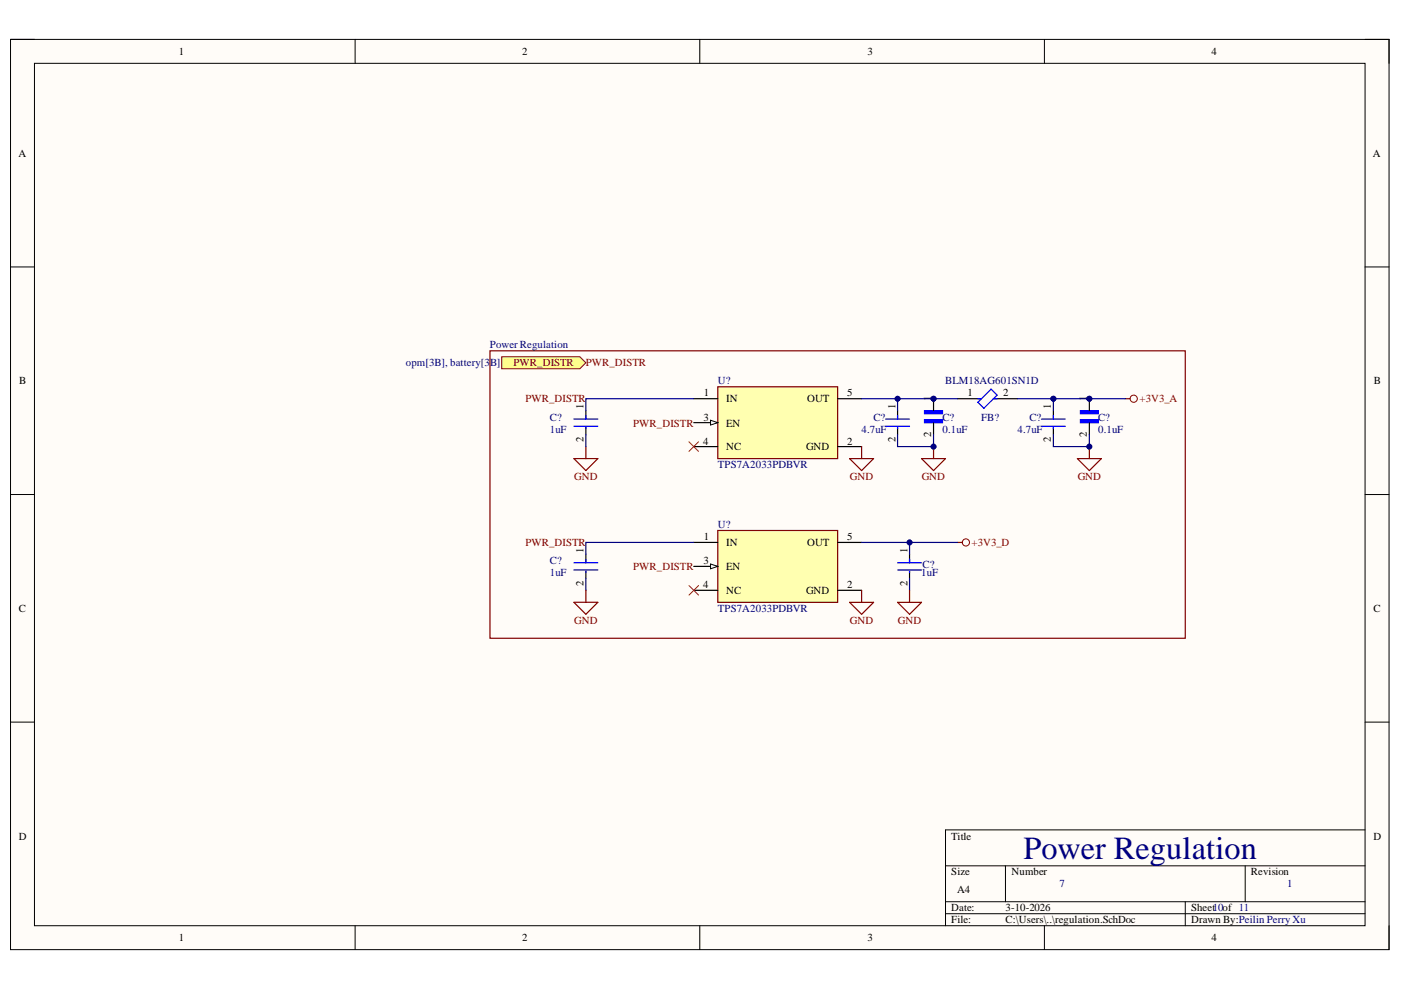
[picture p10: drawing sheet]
<svg xmlns="http://www.w3.org/2000/svg" width="297mm" height="210mm" viewBox="0 0 297 210" stroke-linecap="round" stroke-linejoin="round" font-family="sans-serif">
<path d="M2.2 8.4h292.3v192.9h-292.3z" fill-rule="evenodd" fill="#fffcf8"/>
<path d="M2.2 8.4h292.3v192.9h-292.3z" fill="none" stroke="#000" stroke-width=".21"/>
<path d="M7.3 13.4h282.1v182.9h-282.1z" fill-rule="evenodd" fill="#fffcf8"/>
<g fill="none" stroke="#000" stroke-width=".21">
<path d="M2.2 8.3h5.1M7.3 13.4h282.1v182.9h-282.1zM75.3 8.3v5.1M148.4 8.3v5.1M221.4 8.4v5M289.4 8.4h5.1v5M2.2 56.6h5.1M289.4 56.6h5.1M2.2 104.9h5.1M289.4 104.9h5.1M2.2 153.1h5.1M289.4 153.1h5.1"/>
<path d="M289.4 176h-88.9v20.3M75.3 196.3v5M148.4 196.3v5M200.5 183.6h88.9M200.5 191.2h88.9M200.5 193.7h88.9M213.2 183.6v7.6M221.4 196.3v5M251.3 191.2v5.1M264 183.6v7.6M294.5 196.3v5"/>
</g>
<path d="M152.2 82h25.4v15.2h-25.4z" fill-rule="evenodd" fill="#ffffb0"/>
<path d="M152.2 82h25.4v15.2h-25.4z" fill="none" stroke="#800000" stroke-width=".25"/>
<path d="M147.1 89.6h5.1" fill="none" stroke="#000" stroke-width=".25"/>
<path d="M150.6 89.1l1.6 .5-1.6 .5z" fill="#f8fcff"/>
<path d="M150.6 89.1l1.6 .5-1.6 .5z" fill="none" stroke="#000" stroke-width=".21"/>
<path d="M147.1 84.5h5.1M147.1 94.7h5.1M177.6 84.5h5.1M177.6 94.7h5.1" fill="none" stroke="#000" stroke-width=".25"/>
<path d="M152.2 112.5h25.4v15.2h-25.4z" fill-rule="evenodd" fill="#ffffb0"/>
<path d="M152.2 112.5h25.4v15.2h-25.4z" fill="none" stroke="#800000" stroke-width=".25"/>
<path d="M147.1 120.1h5.1" fill="none" stroke="#000" stroke-width=".25"/>
<path d="M150.6 119.6l1.6 .5-1.6 .5z" fill="#f8fcff"/>
<path d="M150.6 119.6l1.6 .5-1.6 .5z" fill="none" stroke="#000" stroke-width=".21"/>
<path d="M124.2 87.1v1.7M124.2 90.6v1.5M190.3 87.1v1.7M190.3 90.6v1.6M124.2 117.5v1.8M147.1 115h5.1M177.6 115h5.1M192.8 117.5v1.8M124.2 121.1v1.5M147.1 125.2h5.1M177.6 125.2h5.1M192.8 121.1v1.5" fill="none" stroke="#000" stroke-width=".25"/>
<path d="M146.1 93.7l2 2M148.1 93.7l-2 2M146.1 124.1l2 2.1M148.1 124.1l-2 2.1" fill="none" stroke="#f00" stroke-width=".21"/>
<g fill="none" stroke="#800000" stroke-width=".21">
<circle cx="240.4" cy="84.5" r=".76"/>
<circle cx="204.8" cy="115" r=".76"/>
</g>
<path d="M103.9 74.4h147.4v60.9h-147.4zM121.7 97.2h5.1l-2.6 2.6zM124.2 94.7v2.5M238.6 84.5h1M203 115h1" fill="none" stroke="#800000" stroke-width=".25"/>
<g fill="none" stroke="#00f" stroke-width=".25">
<path d="M121.7 88.8h5.1M121.7 90.4h5.1M124.2 88.1v.7M124.2 90.6v.3M187.8 88.8h5M187.8 90.4h5M190.3 88.1v.7M190.3 90.6v.3M121.7 119.3h5.1M124.2 118.6v.7M190.3 119.3h5.1M192.8 118.6v.7"/>
<path d="M121.7 120.8h5.1M124.2 121.1v.3M190.3 120.9h5.1M192.8 121.1v.3"/>
</g>
<path d="M196 89h3.8v.6h-3.8z" fill-rule="evenodd" fill="#00f"/>
<path d="M196 89h3.8v.6h-3.8z" fill="none" stroke="#00f" stroke-width=".25"/>
<path d="M196 87.1h3.8v.6h-3.8z" fill-rule="evenodd" fill="#00f"/>
<path d="M196 87.1h3.8v.6h-3.8z" fill="none" stroke="#00f" stroke-width=".25"/>
<path d="M197.9 89.6v2.6" fill="none" stroke="#000" stroke-width=".25"/>
<path d="M229.1 89h3.8v.6h-3.8z" fill-rule="evenodd" fill="#00f"/>
<path d="M229.1 89h3.8v.6h-3.8z" fill="none" stroke="#00f" stroke-width=".25"/>
<path d="M229.1 87.1h3.8v.6h-3.8z" fill-rule="evenodd" fill="#00f"/>
<path d="M207.3 85.3l2.8-2.8 1.3 1.3-2.8 2.8zM207.3 84.5h.8M210.6 84.5h.8M220.8 88.8h5.1M220.8 90.4h5.1M223.3 88.1v.7M223.3 90.6v.3M229.1 87.1h3.8v.6h-3.8z" fill="none" stroke="#00f" stroke-width=".25"/>
<path d="M203 84.5h5.1M210.6 84.5h5.1M223.3 87.1v1.7M223.3 90.6v1.6M231 89.6v2.6" fill="none" stroke="#000" stroke-width=".25"/>
<path d="M106.4 75.6h16.5l1.3 1.3-1.3 1.3h-16.5z" fill-rule="evenodd" fill="#ffff80"/>
<path d="M106.4 75.6h16.5l1.3 1.3-1.3 1.3h-16.5z" fill="none" stroke="#800000" stroke-width=".21"/>
<path d="M124.2 92.1v2.6M182.7 115h20.3M124.2 122.6v2.6" fill="none" stroke="#000080" stroke-width=".25"/>
<circle cx="192.8" cy="115" r=".51" fill="#000080"/>
<circle cx="192.8" cy="115" r=".51" fill="none" stroke="#000080" stroke-width=".21"/>
<path d="M192.8 115v2.5" fill="none" stroke="#000080" stroke-width=".25"/>
<circle cx="192.8" cy="115" r=".51" fill="#000080"/>
<circle cx="192.8" cy="115" r=".51" fill="none" stroke="#000080" stroke-width=".21"/>
<path d="M190.3 92.2v2.5h7.6v-2.5M192.8 122.6v2.6" fill="none" stroke="#000080" stroke-width=".25"/>
<circle cx="197.9" cy="94.7" r=".51" fill="#000080"/>
<circle cx="197.9" cy="94.7" r=".51" fill="none" stroke="#000080" stroke-width=".21"/>
<path d="M190.3 84.5v2.6" fill="none" stroke="#000080" stroke-width=".25"/>
<circle cx="190.3" cy="84.5" r=".51" fill="#000080"/>
<circle cx="190.3" cy="84.5" r=".51" fill="none" stroke="#000080" stroke-width=".21"/>
<path d="M223.3 92.2v2.5h7.7v-2.5" fill="none" stroke="#000080" stroke-width=".25"/>
<circle cx="231" cy="94.7" r=".51" fill="#000080"/>
<circle cx="231" cy="94.7" r=".51" fill="none" stroke="#000080" stroke-width=".21"/>
<path d="M223.3 84.5v2.6" fill="none" stroke="#000080" stroke-width=".25"/>
<circle cx="223.3" cy="84.5" r=".51" fill="#000080"/>
<circle cx="223.3" cy="84.5" r=".51" fill="none" stroke="#000080" stroke-width=".21"/>
<path d="M182.7 84.5h20.3" fill="none" stroke="#000080" stroke-width=".25"/>
<circle cx="190.3" cy="84.5" r=".51" fill="#000080"/>
<circle cx="190.3" cy="84.5" r=".51" fill="none" stroke="#000080" stroke-width=".21"/>
<path d="M215.7 84.5h7.6" fill="none" stroke="#000080" stroke-width=".25"/>
<circle cx="223.3" cy="84.5" r=".51" fill="#000080"/>
<circle cx="223.3" cy="84.5" r=".51" fill="none" stroke="#000080" stroke-width=".21"/>
<path d="M223.3 84.5h15.3" fill="none" stroke="#000080" stroke-width=".25"/>
<circle cx="223.3" cy="84.5" r=".51" fill="#000080"/>
<circle cx="223.3" cy="84.5" r=".51" fill="none" stroke="#000080" stroke-width=".21"/>
<path d="M147.1 84.5h-22.9v2.6M147.1 115h-22.9v2.5" fill="none" stroke="#000080" stroke-width=".25"/>
<path d="M180.1 97.2h5.1l-2.5 2.6zM182.7 94.7v2.5M195.4 97.2h5.1l-2.6 2.6zM197.9 94.7v2.5M121.7 127.7h5.1l-2.6 2.5zM124.2 125.2v2.5M180.1 127.7h5.1l-2.5 2.5zM182.7 125.2v2.5M190.3 127.7h5.1l-2.6 2.5zM192.8 125.2v2.5" fill="none" stroke="#800000" stroke-width=".25"/>
<circle cx="197.9" cy="94.7" r=".51" fill="#000080"/>
<circle cx="197.9" cy="94.7" r=".51" fill="none" stroke="#000080" stroke-width=".21"/>
<path d="M228.4 97.2h5.1l-2.5 2.6zM231 94.7v2.5" fill="none" stroke="#800000" stroke-width=".25"/>
<circle cx="231" cy="94.7" r=".51" fill="#000080"/>
<circle cx="231" cy="94.7" r=".51" fill="none" stroke="#000080" stroke-width=".21"/>
<text font-size="6.8" fill="#000080" x="217" y="182.1">Power Regulation</text>
<g font-size="3.5" fill="#000080">
<text x="197.2" y="86.4">PIC?01</text>
<text x="230.4" y="86.4">PIC?01</text>
</g>
<g font-size="2.3">
<text x="37.9" y="11.7">1</text>
<text x="110.7" y="11.7">2</text>
<text x="183.9" y="11.7">3</text>
<text x="256.8" y="11.7">4</text>
<text x="3.9" y="33.3">A</text>
<text x="291.1" y="33.3">A</text>
<text x="4.1" y="81.5">B</text>
<text x="291.3" y="81.5">B</text>
<text x="123.7" y="86.8" transform="rotate(-90 123.7 86.8)">1</text>
<text x="149.1" y="89.2">3</text>
<text x="149.2" y="84">1</text>
<text x="154" y="85.3">IN</text>
<text x="171.1" y="85.3">OUT</text>
<text x="179.6" y="84">5</text>
<text x="189.8" y="86.8" transform="rotate(-90 189.8 86.8)">1</text>
<text x="197.5" y="85" transform="rotate(-90 197.5 85)">1</text>
<text x="205.2" y="84">1</text>
<text x="212.7" y="84">2</text>
<text x="222.8" y="86.8" transform="rotate(-90 222.8 86.8)">1</text>
<text x="230.4" y="85" transform="rotate(-90 230.4 85)">1</text>
<text x="123.7" y="93.7" transform="rotate(-90 123.7 93.7)">2</text>
<text x="149.1" y="94.2">4</text>
<text x="154" y="90.4">EN</text>
<text x="154" y="95.5">NC</text>
<text x="170.9" y="95.5">GND</text>
<text x="179.6" y="94.2">2</text>
<text x="189.8" y="93.7" transform="rotate(-90 189.8 93.7)">2</text>
<text x="197.5" y="92.7" transform="rotate(-90 197.5 92.7)">2</text>
<text x="222.8" y="93.7" transform="rotate(-90 222.8 93.7)">2</text>
<text x="230.4" y="92.7" transform="rotate(-90 230.4 92.7)">2</text>
<text x="123.7" y="117.3" transform="rotate(-90 123.7 117.3)">1</text>
<text x="149.1" y="119.6">3</text>
<text x="149.2" y="114.5">1</text>
<text x="154" y="115.8">IN</text>
<text x="171.1" y="115.8">OUT</text>
<text x="179.6" y="114.5">5</text>
<text x="192.4" y="117.3" transform="rotate(-90 192.4 117.3)">1</text>
<text x="123.7" y="124.2" transform="rotate(-90 123.7 124.2)">2</text>
<text x="149.1" y="124.7">4</text>
<text x="154" y="120.9">EN</text>
<text x="154" y="125.9">NC</text>
<text x="170.9" y="125.9">GND</text>
<text x="179.6" y="124.7">2</text>
<text x="192.4" y="124.2" transform="rotate(-90 192.4 124.2)">2</text>
<text x="4" y="129.7">C</text>
<text x="291.2" y="129.7">C</text>
<text x="4" y="178">D</text>
<text x="201.7" y="178">Title</text>
<text x="291.2" y="178">D</text>
<text x="201.7" y="185.6">Size</text>
<text x="214.5" y="185.6">Number</text>
<text x="265.2" y="185.6">Revision</text>
<text x="203" y="189.4">A4</text>
<text x="201.7" y="193.2">Date:</text>
<text x="201.7" y="195.8">File:</text>
<text x="213.2" y="193.2">3-10-2026</text>
<text x="213.2" y="195.8">C:\Users\..\regulation.SchDoc</text>
<text x="252.5" y="193.2">Sheet10of 11</text>
<text x="252.5" y="195.8">Drawn By:Peilin Perry Xu</text>
<text x="37.9" y="199.6">1</text>
<text x="110.7" y="199.6">2</text>
<text x="183.9" y="199.6">3</text>
<text x="256.8" y="199.6">4</text>
</g>
<g font-size="2.3" fill="#000080">
<text x="86" y="77.7">opm[3B], battery[3</text>
<text x="103.9" y="73.9">Power Regulation</text>
<text x="103.9" y="77.7">B]</text>
<text x="152.2" y="81.5">U?</text>
<text x="200.4" y="81.5">BLM18AG601SN1D</text>
<text x="116.6" y="89.2">C?</text>
<text x="185.2" y="89.2">C?</text>
<text x="199.8" y="89.2">C?</text>
<text x="208" y="89.2">FB?</text>
<text x="218.3" y="89.2">C?</text>
<text x="232.8" y="89.2">C?</text>
<text x="116.6" y="91.7">1uF</text>
<text x="182.6" y="91.7">4.7uF</text>
<text x="199.8" y="91.7">0.1uF</text>
<text x="215.7" y="91.7">4.7uF</text>
<text x="232.8" y="91.7">0.1uF</text>
<text x="152.2" y="99.3">TPS7A2033PDBVR</text>
<text x="152.2" y="112">U?</text>
<text x="116.6" y="119.6">C?</text>
<text x="116.6" y="122.1">1uF</text>
<text x="195.3" y="122.1">1uF</text>
<text x="195.6" y="120.4">C?</text>
<text x="152.2" y="129.7">TPS7A2033PDBVR</text>
<text x="224.6" y="188.2">7</text>
<text x="272.9" y="188.2">1</text>
</g>
<g font-size="2.3" fill="#800000">
<text x="108.9" y="77.7">PWR_DISTR</text>
<text x="124.2" y="77.7">PWR_DISTR</text>
<text x="111.4" y="85.3">PWR_DISTR</text>
<text x="241.6" y="85.3">+3V3_A</text>
<text x="134.3" y="90.4">PWR_DISTR</text>
<text x="121.7" y="101.9">GND</text>
<text x="180.2" y="101.9">GND</text>
<text x="195.4" y="101.9">GND</text>
<text x="228.5" y="101.9">GND</text>
<text x="111.4" y="115.8">PWR_DISTR</text>
<text x="206" y="115.8">+3V3_D</text>
<text x="134.3" y="120.9">PWR_DISTR</text>
<text x="121.7" y="132.3">GND</text>
<text x="180.2" y="132.3">GND</text>
<text x="190.3" y="132.3">GND</text>
</g>
</svg>
